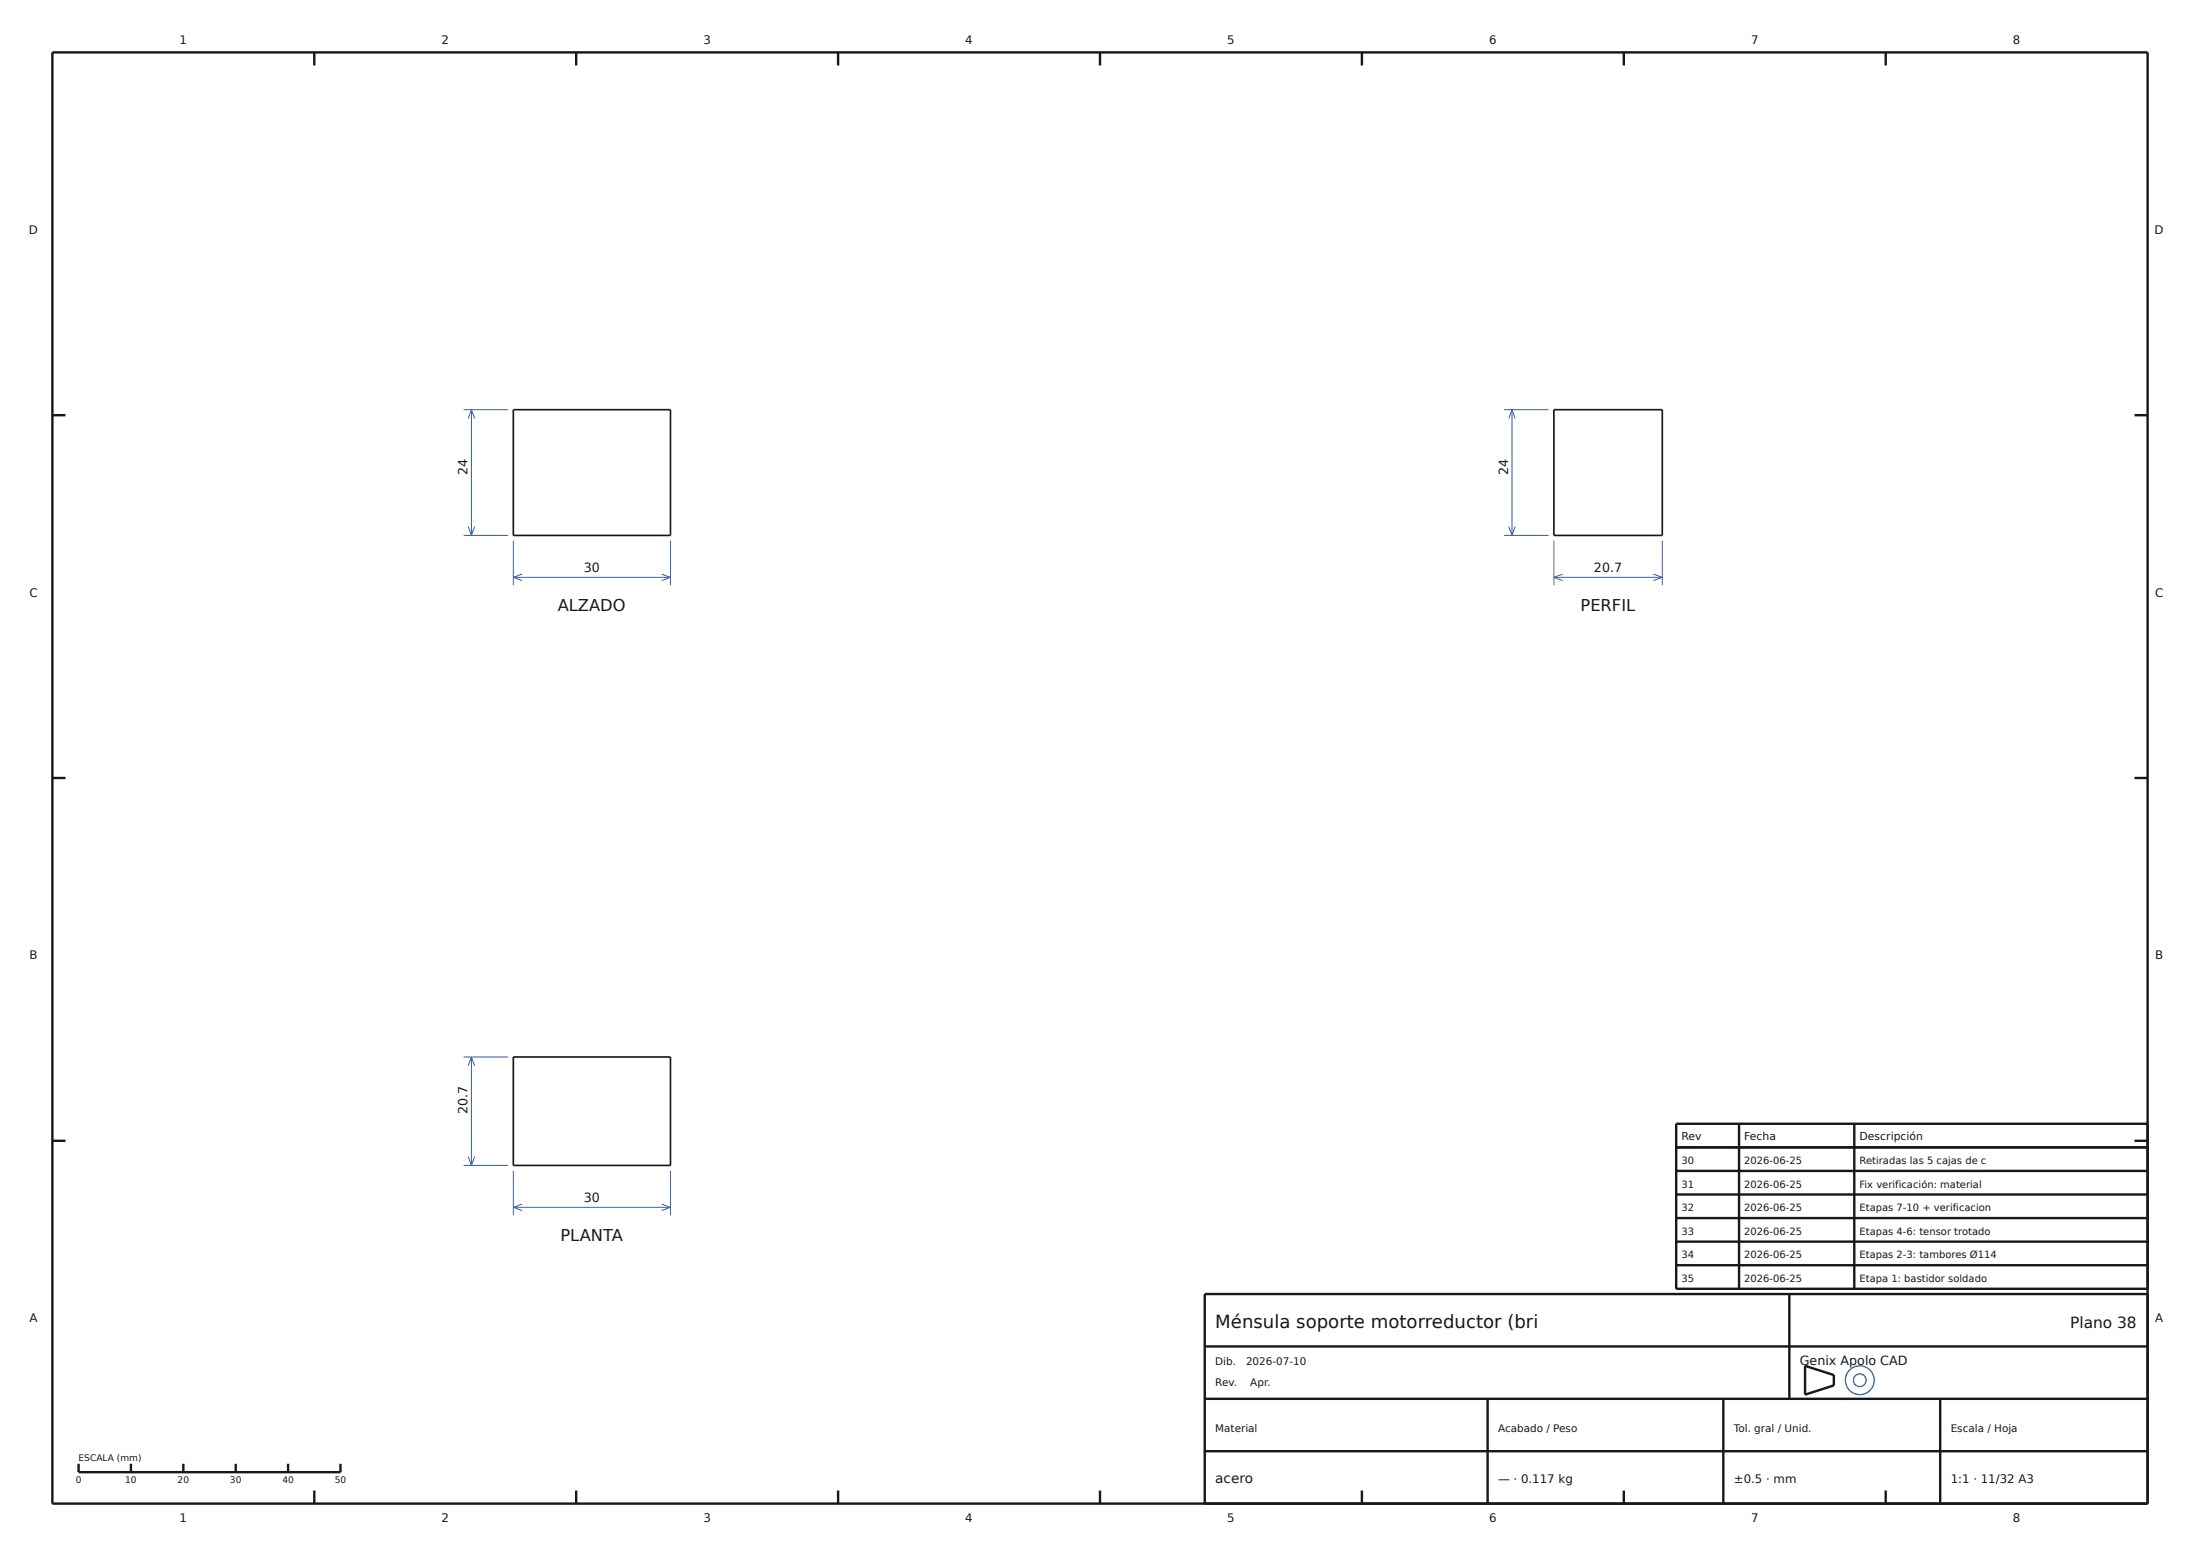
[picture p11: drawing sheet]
<svg xmlns="http://www.w3.org/2000/svg" width="420mm" height="297mm" viewBox="0 0 420 297" stroke-linecap="round" stroke-linejoin="round" font-family="sans-serif">
<g fill="#fdfdfb" stroke="#3a5e9c" stroke-width=".25">
<circle cx="355" cy="263.5" r="2.75"/>
<circle cx="355.1" cy="263.5" r="1.21"/>
</g>
<g fill="none" stroke="#16181d" stroke-width=".46">
<path d="M10 10h400v277h-400zM60 10v2.5M110 10v2.5M160 10v2.5M210 10v2.5M260 10v2.5M310 10v2.5M360 10v2.5M10 79.3h2.5M407.5 79.3h2.5M10 148.5h2.5M407.5 148.5h2.5"/>
<path d="M10 217.8h2.5M320 219h90M332 214.5v31.5M354 214.5v31.5M407.5 217.8h2.5M410 214.5h-90v31.5h90M320 223.5h90M320 228h90M320 232.5h90M320 237h90M230 257h180M320 241.5h90"/>
<path d="M341.6 247v20M410 247h-180v40M15 279.4v1.6h50v-1.6M25 279.4v1.6M35 279.4v1.6M45 279.4v1.6M55 279.4v1.6M230 277h180M230 267h180M284 267v20M329 267v20M344.6 260.7l5.5 1.8v1.9l-5.5 1.8z"/>
<path d="M370.4 267v20M60 284.5v2.5M110 284.5v2.5M160 284.5v2.5M210 284.5v2.5M260 284.5v2.5M310 284.5v2.5M360 284.5v2.5"/>
</g>
<path d="M98 78.2h30v24h-30zM296.7 78.2h20.7v24h-20.7zM98 201.8h30v20.7h-30z" fill="none" stroke="#16181d" stroke-width=".32"/>
<g fill="none" stroke="#3a5e9c" stroke-width=".19">
<path d="M88.5 78.2h8.5M90 78.2v24M90 78.2l.6 1.7M90 78.2l-.6 1.7M287.2 78.2h8.4M288.6 78.2v24M288.6 78.2l.7 1.7M288.6 78.2l-.6 1.7M88.5 102.2h8.5M89.4 100.5l.6 1.7M90.6 100.5l-.6 1.7M98 103.2v8.5"/>
<path d="M98 110.2h30M98 110.2l1.7 .6M99.7 109.6l-1.7 .6M126.3 109.6l1.7 .6M128 103.2v8.5M128 110.2l-1.7 .6M287.2 102.2h8.4M288 100.5l.6 1.7M289.3 100.5l-.7 1.7M296.7 110.2h20.7M296.7 103.2v8.5M296.7 110.2l1.6 .6"/>
<path d="M298.3 109.6l-1.6 .6M315.7 109.6l1.7 .6M317.4 103.2v8.5M317.4 110.2l-1.7 .6M88.5 201.8h8.5M90 201.8v20.7M90 201.8l.6 1.6M90 201.8l-.6 1.6M88.5 222.5h8.5M89.4 220.8l.6 1.7M90.6 220.8l-.6 1.7M98 223.5v8.5"/>
<path d="M98 230.5h30M98 230.5l1.7 .6M99.7 229.8l-1.7 .7M126.3 229.8l1.7 .7M128 223.5v8.5M128 230.5l-1.7 .6"/>
</g>
<text font-size="3.5" fill="#16181d" x="232" y="253.4">Ménsula soporte motorreductor (bri</text>
<g font-size="3.1" fill="#16181d">
<text x="106.5" y="116.7">ALZADO</text>
<text x="301.7" y="116.7">PERFIL</text>
<text x="107" y="237">PLANTA</text>
</g>
<text font-size="2.9" fill="#16181d" x="395.2" y="253.4">Plano 38</text>
<text font-size="2.6" fill="#16181d" x="232" y="283">acero</text>
<g font-size="2.4" fill="#16181d">
<text x="89.3" y="90.7" transform="rotate(-90 89.3 90.7)">24</text>
<text x="287.9" y="90.7" transform="rotate(-90 287.9 90.7)">24</text>
<text x="111.5" y="109.2">30</text>
<text x="304.3" y="109.2">20.7</text>
<text x="89.3" y="212.6" transform="rotate(-90 89.3 212.6)">20.7</text>
<text x="111.5" y="229.5">30</text>
<text x="343.6" y="260.6">Genix Apolo CAD</text>
</g>
<g font-size="2.2" fill="#16181d">
<text x="34.3" y="8.4">1</text>
<text x="84.3" y="8.4">2</text>
<text x="134.3" y="8.4">3</text>
<text x="184.3" y="8.4">4</text>
<text x="234.3" y="8.4">5</text>
<text x="284.3" y="8.4">6</text>
<text x="334.3" y="8.4">7</text>
<text x="384.3" y="8.4">8</text>
<text x="5.5" y="44.6">D</text>
<text x="411.3" y="44.6">D</text>
<text x="5.6" y="113.9">C</text>
<text x="411.4" y="113.9">C</text>
<text x="5.6" y="183.1">B</text>
<text x="411.4" y="183.1">B</text>
<text x="5.6" y="252.4">A</text>
<text x="411.4" y="252.4">A</text>
<text x="286" y="283">— · 0.117 kg</text>
<text x="331" y="283">±0.5 · mm</text>
<text x="372.4" y="283">1:1 · 11/32 A3</text>
<text x="34.3" y="290.6">1</text>
<text x="84.3" y="290.6">2</text>
<text x="134.3" y="290.6">3</text>
<text x="184.3" y="290.6">4</text>
<text x="234.3" y="290.6">5</text>
<text x="284.3" y="290.6">6</text>
<text x="334.3" y="290.6">7</text>
<text x="384.3" y="290.6">8</text>
</g>
<g font-size="2.1" fill="#16181d">
<text x="321" y="217.6">Rev</text>
<text x="333" y="217.6">Fecha</text>
<text x="355" y="217.6">Descripción</text>
</g>
<g font-size="2" fill="#16181d">
<text x="232" y="260.6">Dib.</text>
<text x="237.9" y="260.6">2026-07-10</text>
<text x="232" y="264.6">Rev.</text>
<text x="238.7" y="264.6">Apr.</text>
<text x="232" y="273.4">Material</text>
<text x="286" y="273.4">Acabado / Peso</text>
<text x="331" y="273.4">Tol. gral / Unid.</text>
<text x="372.4" y="273.4">Escala / Hoja</text>
</g>
<g font-size="1.9" fill="#16181d">
<text x="321" y="222.2">30</text>
<text x="321" y="226.7">31</text>
<text x="333" y="222.2">2026-06-25</text>
<text x="333" y="226.7">2026-06-25</text>
<text x="355" y="222.2">Retiradas las 5 cajas de c</text>
<text x="355" y="226.7">Fix verificación: material</text>
<text x="321" y="231.2">32</text>
<text x="333" y="231.2">2026-06-25</text>
<text x="355" y="231.2">Etapas 7-10 + verificacion</text>
<text x="321" y="235.7">33</text>
<text x="333" y="235.7">2026-06-25</text>
<text x="355" y="235.7">Etapas 4-6: tensor trotado</text>
<text x="321" y="240.2">34</text>
<text x="321" y="244.7">35</text>
<text x="333" y="240.2">2026-06-25</text>
<text x="333" y="244.7">2026-06-25</text>
<text x="355" y="240.2">Etapas 2-3: tambores Ø114</text>
<text x="355" y="244.7">Etapa 1: bastidor soldado</text>
</g>
<g font-size="1.7" fill="#16181d">
<text x="15" y="278.8">ESCALA (mm)</text>
<text x="14.5" y="283">0</text>
<text x="23.9" y="283">10</text>
<text x="33.9" y="283">20</text>
<text x="43.9" y="283">30</text>
<text x="53.9" y="283">40</text>
<text x="63.9" y="283">50</text>
</g>
</svg>
